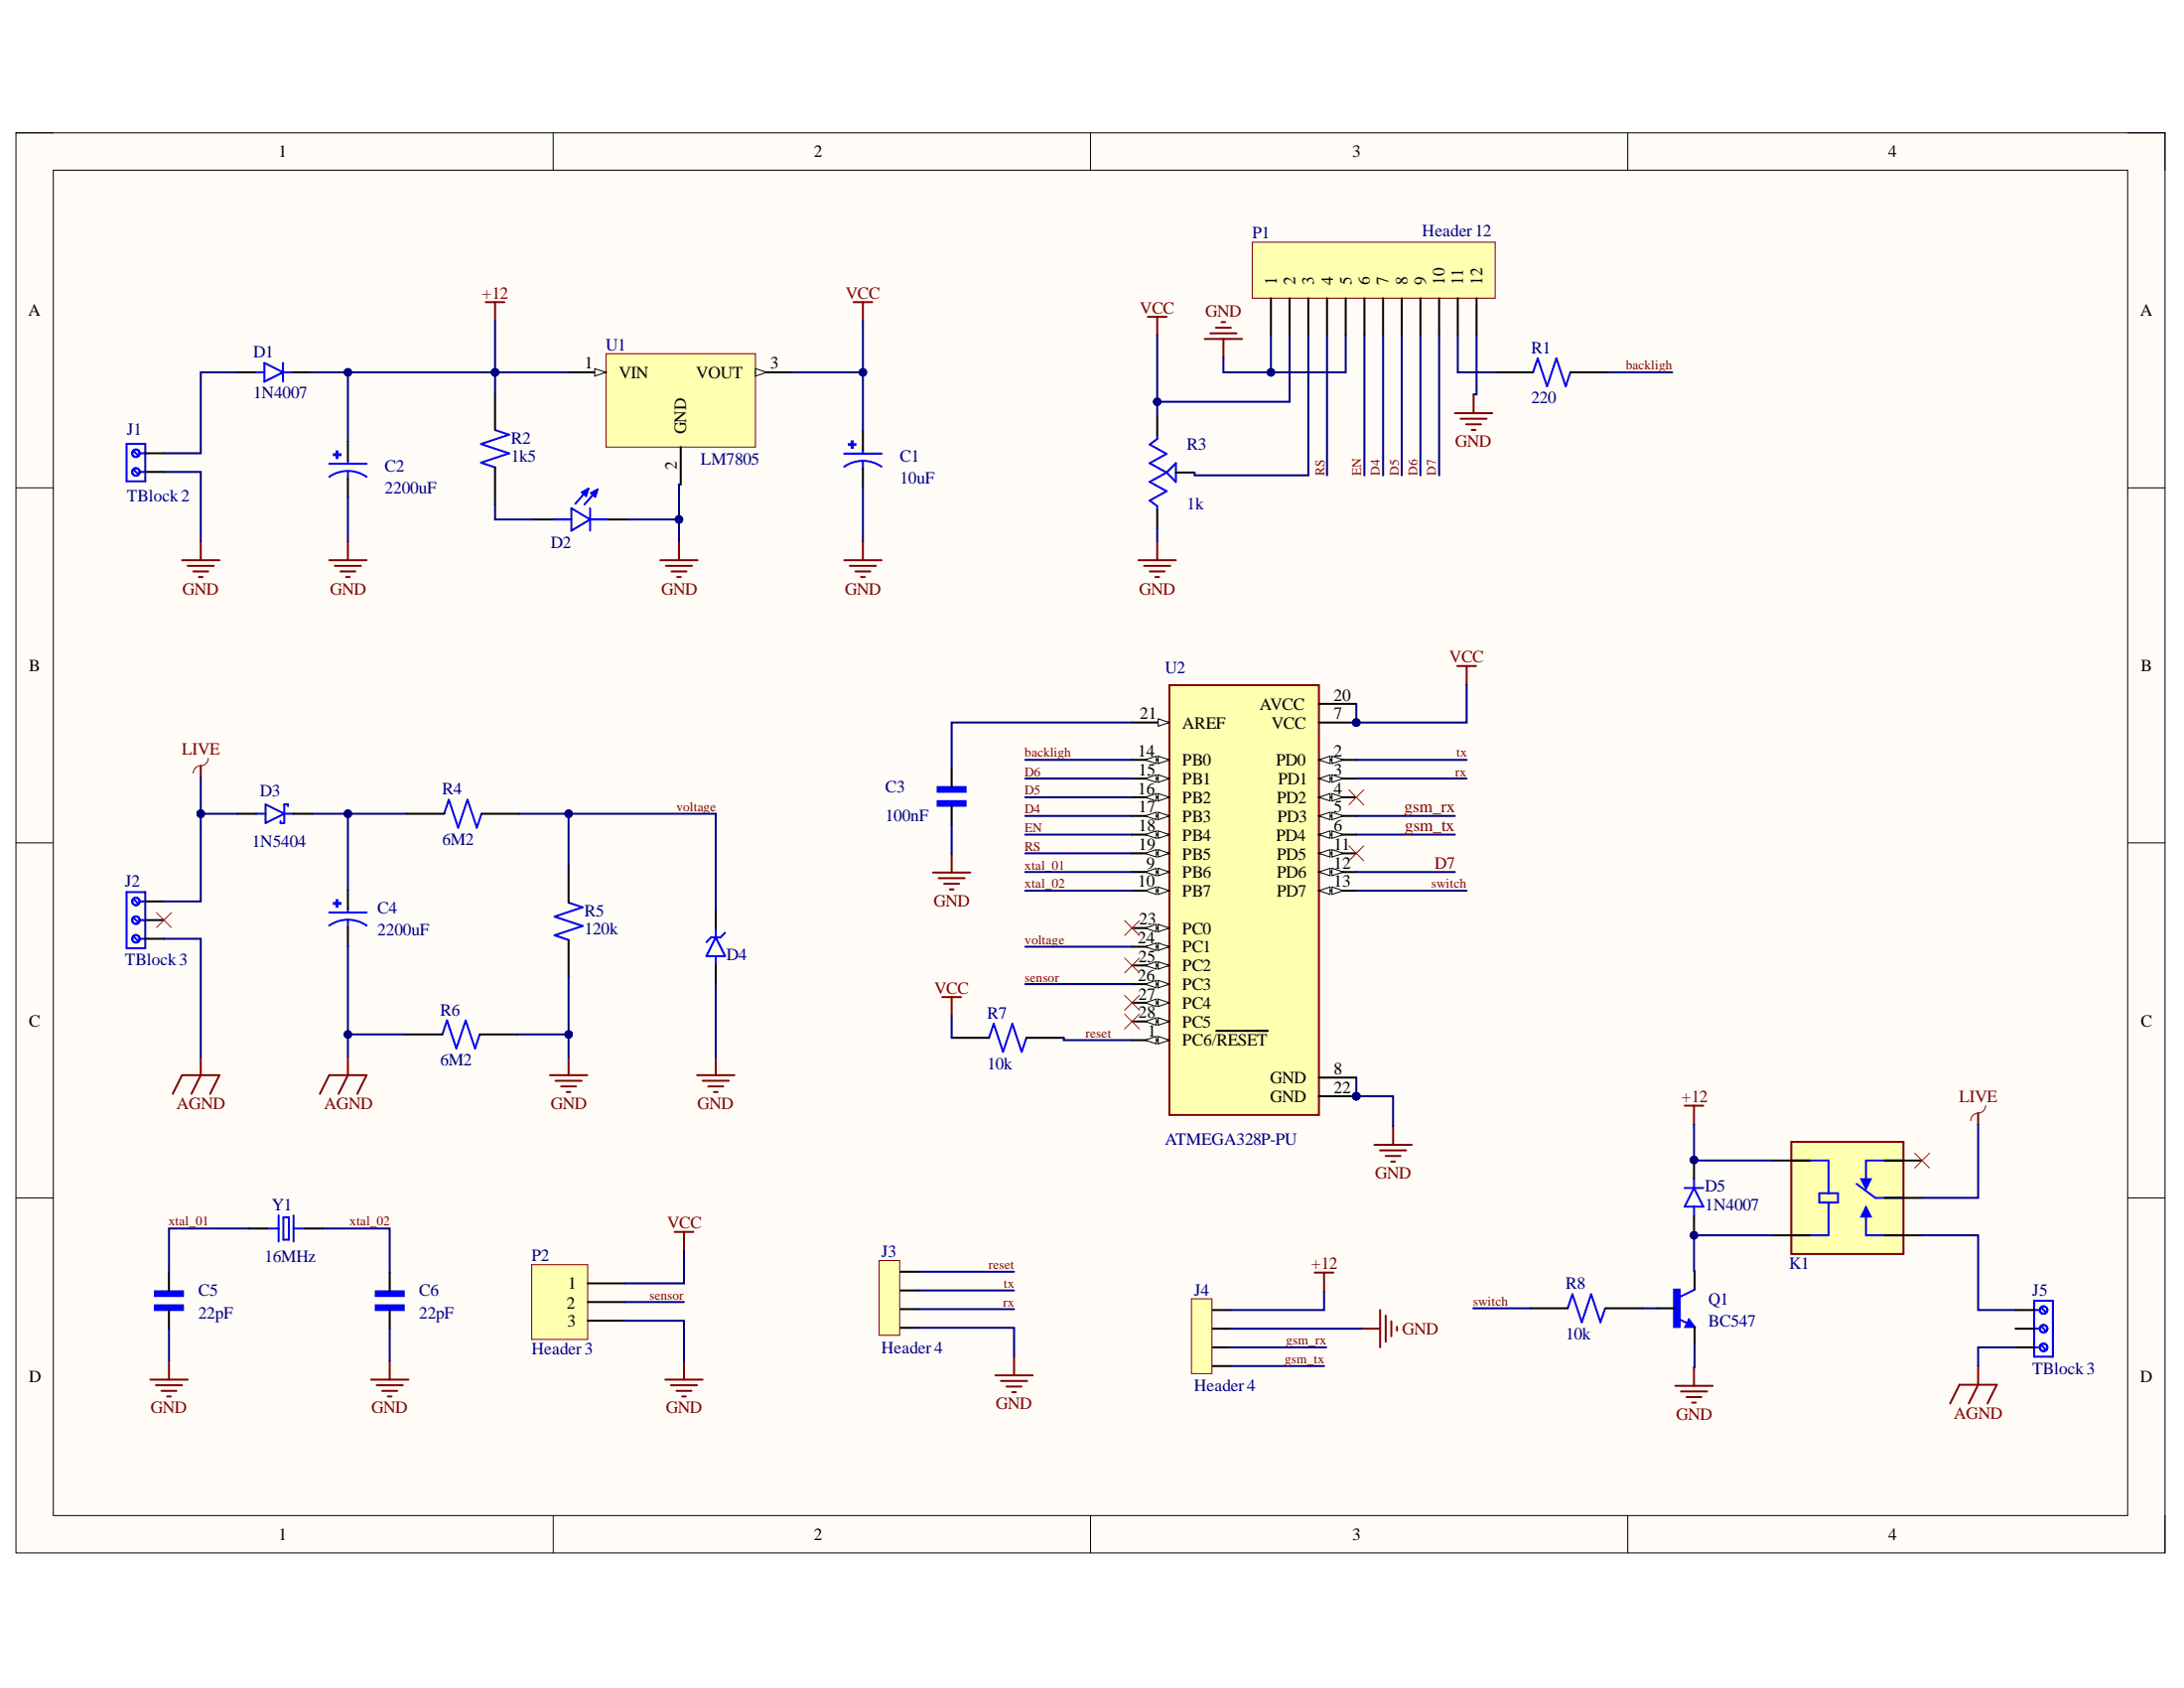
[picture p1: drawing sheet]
# Altium project director_cotez_project.PrjPcb
1 sheet, 31 parts. Net scope: global (net labels, ports and power ports of the same name join across sheets).
Board file: PCB_layout.PcbDoc

## Sheet schematic.SchDoc
size A4; SheetNumber: 1; SheetTotal: 1

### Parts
C1  10uF  [CAPPRD500W50D500H1100]
C2  2200uF  [CAPPRD500W50D500H1100]
C3  100nF  [CAPRB500W50L450T300H550]
C4  2200uF  [CAPPRD750W80D1600H2500]
C5  22pF  [CAPRB500W50L450T300H550]
C6  22pF  [CAPRB500W50L450T300H550]
D1  1N4007  [DIOAD1060W80L520D270]
D2  L08R5000Q1  [LEDRD254W57D500H1070]  (value not drawn)
D3  1N5404  [DIOAD1990W125L900D530]
D4  1N4745A  [DIOAD1060W70L435D230]  (value not drawn)
D5  1N4007  [DIOAD1060W80L520D270]
J1  TBlock 2  [691111710002]
J2  TBlock 3  [691214110003]
J3  Header 4  [SULLINS_PPTC041LFBN-RC]
J4  Header 4  [SULLINS_PPTC041LFBN-RC]
J5  TBlock 3  [691214110003]
K1  JQC-3F-1C-24VDC  [RELAY_JQC-3F-1C-24VDC]  (value not drawn)
P1  Header 12  [HDR1X12]
P2  Header 3  [HDR1X3]
Q1  BC547  [TO92250P510H770-3]
R1  220  [RESAD1100W55L680D260]
R2  1k5  [RESAD1100W55L680D260]
R3  1k  [TRIM_3306F-1-105]
R4  6M2  [RESAD1100W55L680D260]
R5  120k  [RESAD1100W55L680D260]
R6  6M2  [RESAD1100W55L680D260]
R7  10k  [RESAD1100W55L680D260]
R8  10k  [RESAD1100W55L680D260]
U1  LM7805  [TO255P1020X450X1968-3]
U2  ATMEGA328P-PU  [DIP794W46P254L2967H457Q28B]
Y1  16MHz  [XTAL_ECS-160-20-4X]

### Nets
+12: C2.P D1.C D5.C J4.1 K1.COIL1 R2.2 U1.1(VIN)
AGND: C4.N J2.1 J5.3 R6.2
GND: C1.N C2.N C3.1 C5.1 C6.1 D2.C D4.A J1.1 J3.4 J4.2 P1.1 P1.5 P1.12 P2.3 Q1.3(E) R3.1(CCW) R5.1 R6.1 U1.2(GND) U2.8(GND) U2.22(GND)
LIVE: D3.A J2.3 K1.COM
VCC: C1.P P1.2 P2.1 R3.3(CW) R7.2 U1.3(VOUT) U2.7(VCC) U2.20(AVCC)
backligh: R1.1 U2.14(PB0)
D4: P1.7 U2.17(PB3)
D5: P1.8 U2.16(PB2)
D6: P1.9 U2.15(PB1)
D7: P1.10 U2.12(PD6)
EN: P1.6 U2.18(PB4)
gsm_rx: J4.3 U2.5(PD3)
gsm_tx: J4.4 U2.6(PD4)
reset: J3.1 R7.1 U2.1(PC6/~{RESET})
RS: P1.4 U2.19(PB5)
rx: J3.3 U2.3(PD1)
sensor: P2.2 U2.26(PC3)
switch: R8.2 U2.13(PD7)
tx: J3.2 U2.2(PD0)
voltage: D4.C(K) R4.1 R5.2 U2.24(PC1)
xtal_01: C5.2 U2.9(PB6) Y1.1
xtal_02: C6.2 U2.10(PB7) Y1.2
NetC3_2: C3.2 U2.21(AREF)
NetC4_P: C4.P D3.C(K) R4.2
NetD1_A: D1.A J1.2
NetD2_A: D2.A R2.1
NetD5_A: D5.A K1.COIL2 Q1.1(C)
NetJ5_1: J5.1 K1.NO
NetP1_3: P1.3 R3.2(WIPER)
NetP1_11: P1.11 R1.2
NetQ1_2: Q1.2(B) R8.1

Not connected (* = marked no-connect by the designer): J2 2*; J5 2; K1 NC*; U2 4(PD2)* 11(PD5)* 23(PC0)* 25(PC2)* 27(PC4)* 28(PC5)*
